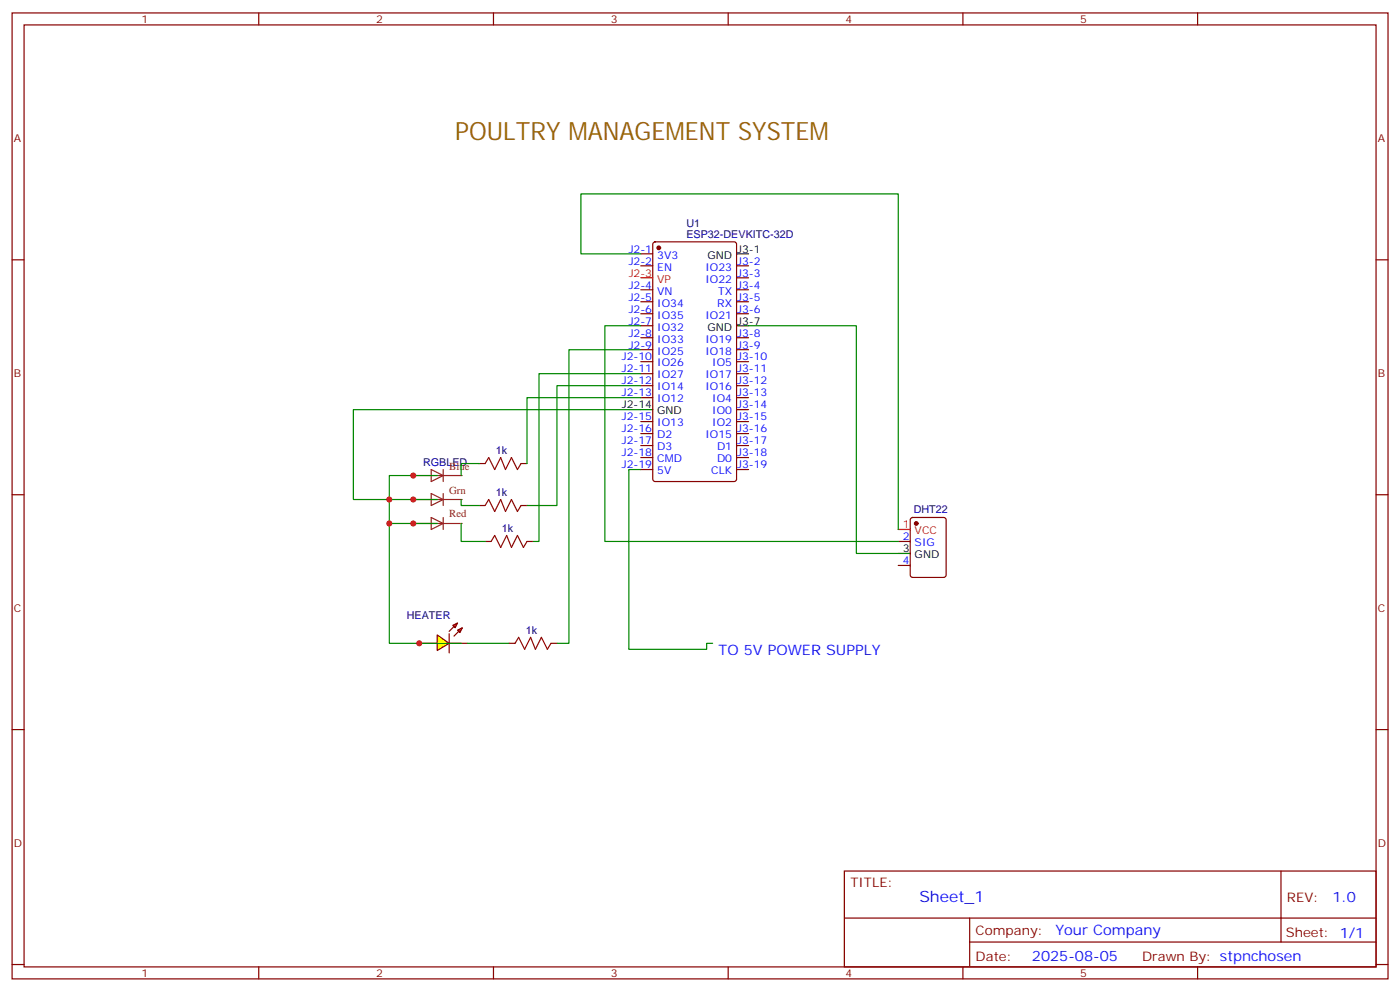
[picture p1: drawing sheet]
<svg xmlns="http://www.w3.org/2000/svg" width="412mm" height="292mm" viewBox="0 0 412 292" stroke-linecap="round" stroke-linejoin="round" font-family="sans-serif">
<g fill="none" stroke="#870000" stroke-width=".35">
<path d="M3.6 3.8h405.3v284.3h-405.3zM7.1 7.3h398.3v277.3h-398.3zM76.2 3.8v3.5M145.4 3.8v3.5M214.5 3.8v3.5M283.7 3.8v3.5M352.8 3.8v3.5M3.6 76.5h3.5M188.8 74.7h3.5M188.8 78.2h3.5M192.5 71.4l.5-.2h23.3l.6 .4 .1 69.4-.5 .7h-23.5l-.6-.4-.1-69.4zM217 78.2h3.5"/>
<path d="M405.4 76.5h3.5M188.8 85.3h3.5M188.8 88.8h3.5M188.8 92.4h3.5M188.8 95.9h3.5M188.8 99.4h3.5M217 85.3h3.5M217 88.8h3.5M217 92.4h3.5M217 99.4h3.5M217 81.8h3.5M188.8 102.9h3.5"/>
<path d="M188.8 106.5h3.5M188.8 110h3.5M188.8 113.5h3.5M188.8 117.1h3.5M217 102.9h3.5M217 106.5h3.5M217 110h3.5M217 113.5h3.5M217 117.1h3.5M188.8 124.1h3.5M188.8 127.6h3.5M188.8 131.2h3.5"/>
<path d="M188.8 134.7h3.5M188.8 138.2h3.5M217 124.1h3.5M217 127.6h3.5M217 131.2h3.5M217 134.7h3.5M217 138.2h3.5M217 120.6h3.5M3.6 145.6h3.5M405.4 145.6h3.5M3.6 214.8h3.5M405.4 214.8h3.5"/>
<path d="M248.7 256.4h156.7v28.2h-156.7zM377.4 256.4v20.9M248.8 270.2h156.4M285.7 277.3h119.5M285.7 270.2v14.2M3.6 283.9h3.5M76.2 284.6v3.5M145.4 284.6v3.5M214.5 284.6v3.5M283.7 284.6v3.5M352.8 284.6v3.5M405.4 283.9h3.5"/>
</g>
<circle cx="194.1" cy="73" r=".53" fill="#870000" stroke="#870000" stroke-width=".35"/>
<path d="M188.8 81.8h3.5" fill="none" stroke="#f00" stroke-width=".35"/>
<path d="M217 74.7h3.5M217 95.9h3.5M188.8 120.6h3.5" fill="none" stroke="#000" stroke-width=".35"/>
<path d="M121.7 140h14.2M127 138.2l3.6 1.8-3.6 1.7zM130.6 138.2v3.5M121.7 147h14.2M121.7 154.1h14.2M127 145.3l3.6 1.7-3.6 1.8zM127 152.3l3.6 1.8-3.6 1.8zM130.6 145.3v3.5M130.6 152.3v3.6" fill="none" stroke="#8c2424" stroke-width=".35"/>
<g fill="#8c2424">
<circle cx="135.9" cy="140" r=".18"/>
<circle cx="135.9" cy="147" r=".18"/>
<circle cx="121.7" cy="147" r=".18"/>
<circle cx="135.9" cy="154.1" r=".18"/>
<circle cx="121.7" cy="140" r=".18"/>
<circle cx="121.7" cy="154.1" r=".18"/>
</g>
<path d="M264.6 159.4h3.5M268.4 152.5l.5-.2h9.1l.7 .5v16.5l-.4 .6-9.4 .1-.7-.5-.1-16.5zM264.6 166.4h3.5" fill="none" stroke="#870000" stroke-width=".35"/>
<circle cx="269.9" cy="154.1" r=".53" fill="#870000" stroke="#870000" stroke-width=".35"/>
<path d="M264.6 155.9h3.5" fill="none" stroke="#f00" stroke-width=".35"/>
<path d="M264.6 162.9h3.5" fill="none" stroke="#000" stroke-width=".35"/>
<path d="M128.8 186.9l3.5 2.5-3.5 2.1z" fill="#ff0" stroke="#870000" stroke-width=".35"/>
<path d="M132.3 186.5v5.7z" fill="#f00" stroke="#870000" stroke-width=".35"/>
<g fill="#870000" stroke="#870000" stroke-width=".35">
<path d="M132.3 185.8l1.4-1.4z"/>
<path d="M133.7 187.3l1.4-1.5z"/>
</g>
<g fill="#f00" stroke="#870000" stroke-width=".35">
<path d="M133.4 184.1l1.4-.7-.7 1.4z"/>
<path d="M134.8 185.5l1.4-.7-.7 1.4z"/>
</g>
<path d="M141.1 136.5h1.8M153.5 136.5h1.8M141.1 148.8h1.8M142.9 159.4h1.8M153.5 148.8h1.8M155.3 159.4h1.7M123.5 189.4h5.3M132.3 189.4h5.3M150 189.4h1.7M162.3 189.4h1.8" fill="none" stroke="#870000" stroke-width=".35"/>
<g fill="none" stroke="#008700" stroke-width=".35">
<path d="M188.8 74.7h-17.7v-17.6h93.5v98.8M188.8 95.9h-10.6v63.5h86.4M220.5 95.9h31.8v67h12.3M188.8 102.9h-21.2v86.5h-3.5M188.8 117.1h-33.5v19.4M188.8 113.5h-24.7v35.3h-8.8M188.8 110h-30v49.4h-1.8M141.1 136.5h-5.2v3.5M188.8 120.6h-84.7v26.4h10.6v-7h14.1M188.8 138.2h-3.6v52.9h23v-1.7h1.7M114.7 154.1h14.1M128.8 147h-14.1v42.4h21.2"/>
<path d="M135.9 154.1v5.3h7M135.9 147v1.8h5.2M137.6 189.4h12.4"/>
</g>
<path d="M142.9 136.5l1.1-1.8 1.7 3.5 1.8-3.5 1.4 3.5 1.8-3.5 1.7 3.5 1.1-1.7M142.9 148.8l1.1-1.8 1.7 3.6 1.8-3.6 1.4 3.6 1.8-3.6 1.7 3.6 1.1-1.8M144.7 159.4l1-1.8 1.8 3.5 1.8-3.5 1.4 3.5 1.7-3.5 1.8 3.5 1.1-1.7M151.7 189.4l1.1-1.8 1.8 3.5 1.7-3.5 1.4 3.5 1.8-3.5 1.8 3.5 1-1.7" fill="none" stroke="#a10000" stroke-width=".35"/>
<g fill="#c00">
<circle cx="114.7" cy="154.1" r=".88"/>
<circle cx="114.7" cy="147" r=".88"/>
<circle cx="121.7" cy="147" r=".88"/>
<circle cx="121.7" cy="140" r=".88"/>
<circle cx="121.7" cy="154.1" r=".88"/>
<circle cx="123.5" cy="189.4" r=".88"/>
</g>
<text font-size="7.4" fill="#960" x="134.1" y="41.2">POULTRY MANAGEMENT SYSTEM</text>
<text font-size="4.6" fill="#00f" x="270.8" y="265.4">Sheet_1</text>
<g font-size="4.2" fill="#00f">
<text x="211.7" y="192.9">TO 5V POWER SUPPLY</text>
<text x="392.5" y="265.7">1.0</text>
<text x="310.9" y="275.2">Your Company</text>
<text x="304" y="283">2025-08-05</text>
</g>
<g font-size="3.9" fill="#800">
<text x="250.5" y="261">TITLE:</text>
<text x="379.1" y="265.7">REV:</text>
<text x="287.4" y="275.2">Company:</text>
<text x="378.8" y="275.8">Sheet: 1/1</text>
<text x="287.4" y="282.9">Date:</text>
<text x="336.5" y="282.9">Drawn By: stpnchosen</text>
</g>
<g font-size="3.2" fill="#800">
<text x="41.7" y="6.8">1</text>
<text x="110.8" y="6.8">2</text>
<text x="180" y="6.8">3</text>
<text x="249.1" y="6.8">4</text>
<text x="318.2" y="6.8">5</text>
<text x="4.1" y="41.9">A</text>
<text x="405.9" y="41.9">A</text>
<text x="4.1" y="111.1">B</text>
<text x="405.9" y="111.1">B</text>
<text x="4.1" y="180.2">C</text>
<text x="405.9" y="180.2">C</text>
<text x="4.1" y="249.3">D</text>
<text x="405.9" y="249.3">D</text>
<text x="41.7" y="287.6">1</text>
<text x="110.8" y="287.6">2</text>
<text x="180" y="287.6">3</text>
<text x="249.1" y="287.6">4</text>
<text x="318.2" y="287.6">5</text>
</g>
<g font-size="3.2" fill="#000080">
<text x="202.2" y="70">ESP32-DEVKITC-32D</text>
<text x="202.2" y="66.7">U1</text>
<text x="124.6" y="137.2">RGBLED</text>
<text x="146" y="133.6">1k</text>
<text x="146" y="146">1k</text>
<text x="269.2" y="151">DHT22</text>
<text x="147.8" y="156.6">1k</text>
<text x="119.8" y="182.3">HEATER</text>
<text x="154.9" y="186.5">1k</text>
</g>
<g font-size="3.2" fill="#00f">
<text x="185.2" y="74.4">J2-1</text>
<text x="185.2" y="77.9">J2-2</text>
<text x="193.6" y="76.1">3V3</text>
<text x="217.2" y="77.9">J3-2</text>
<text x="193.6" y="79.7">EN</text>
<text x="207.8" y="79.7">IO23</text>
<text x="207.8" y="83.2">IO22</text>
<text x="217.2" y="81.4">J3-3</text>
<text x="185.2" y="84.9">J2-4</text>
<text x="185.2" y="88.5">J2-5</text>
<text x="193.6" y="86.7">VN</text>
<text x="211.6" y="86.7">TX</text>
<text x="217.2" y="84.9">J3-4</text>
<text x="217.2" y="88.5">J3-5</text>
<text x="185.2" y="92">J2-6</text>
<text x="185.2" y="95.5">J2-7</text>
<text x="193.6" y="90.2">IO34</text>
<text x="193.6" y="93.8">IO35</text>
<text x="207.8" y="93.8">IO21</text>
<text x="211.3" y="90.2">RX</text>
<text x="217.2" y="92">J3-6</text>
<text x="185.2" y="99.1">J2-8</text>
<text x="193.6" y="97.3">IO32</text>
<text x="193.6" y="100.8">IO33</text>
<text x="207.8" y="100.8">IO19</text>
<text x="217.2" y="99.1">J3-8</text>
<text x="183.2" y="106.1">J2-10</text>
<text x="185.2" y="102.6">J2-9</text>
<text x="193.6" y="104.4">IO25</text>
<text x="193.6" y="107.9">IO26</text>
<text x="207.8" y="104.4">IO18</text>
<text x="209.8" y="107.9">IO5</text>
<text x="217.2" y="102.6">J3-9</text>
<text x="217.2" y="106.1">J3-10</text>
<text x="183.2" y="109.6">J2-11</text>
<text x="183.2" y="113.2">J2-12</text>
<text x="193.6" y="111.4">IO27</text>
<text x="207.8" y="111.4">IO17</text>
<text x="217.2" y="109.6">J3-11</text>
<text x="217.2" y="113.2">J3-12</text>
<text x="183.2" y="116.7">J2-13</text>
<text x="193.6" y="114.9">IO14</text>
<text x="193.6" y="118.5">IO12</text>
<text x="207.8" y="114.9">IO16</text>
<text x="209.8" y="118.5">IO4</text>
<text x="217.2" y="116.7">J3-13</text>
<text x="183.2" y="123.8">J2-15</text>
<text x="193.6" y="125.5">IO13</text>
<text x="209.8" y="122">IO0</text>
<text x="209.8" y="125.5">IO2</text>
<text x="217.2" y="120.2">J3-14</text>
<text x="217.2" y="123.8">J3-15</text>
<text x="183.2" y="127.3">J2-16</text>
<text x="183.2" y="130.8">J2-17</text>
<text x="193.6" y="129">D2</text>
<text x="207.8" y="129">IO15</text>
<text x="217.2" y="127.3">J3-16</text>
<text x="217.2" y="130.8">J3-17</text>
<text x="183.2" y="134.3">J2-18</text>
<text x="183.2" y="137.9">J2-19</text>
<text x="193.6" y="132.6">D3</text>
<text x="193.6" y="136.1">CMD</text>
<text x="211.2" y="132.6">D1</text>
<text x="211.2" y="136.1">D0</text>
<text x="217.2" y="134.3">J3-18</text>
<text x="217.2" y="137.9">J3-19</text>
<text x="193.6" y="139.6">5V</text>
<text x="209.5" y="139.6">CLK</text>
<text x="266" y="159">2</text>
<text x="269.5" y="160.8">SIG</text>
<text x="266" y="166.1">4</text>
</g>
<g font-size="3.2">
<text x="208.4" y="76.1">GND</text>
<text x="217.2" y="74.4">J3-1</text>
<text x="217.2" y="95.5">J3-7</text>
<text x="208.4" y="97.3">GND</text>
<text x="183.2" y="120.2">J2-14</text>
<text x="193.6" y="122">GND</text>
<text x="266" y="162.6">3</text>
<text x="269.5" y="164.3">GND</text>
</g>
<g font-size="3.2" fill="#f00">
<text x="185.2" y="81.4">J2-3</text>
<text x="193.6" y="83.2">VP</text>
<text x="266" y="155.5">1</text>
<text x="269.5" y="157.3">VCC</text>
</g>
<g font-size="3.2" fill="#8d2323">
<text x="132.3" y="138.2">Blue</text>
<text x="132.3" y="145.3">Grn</text>
<text x="132.3" y="152.3">Red</text>
</g>
</svg>
